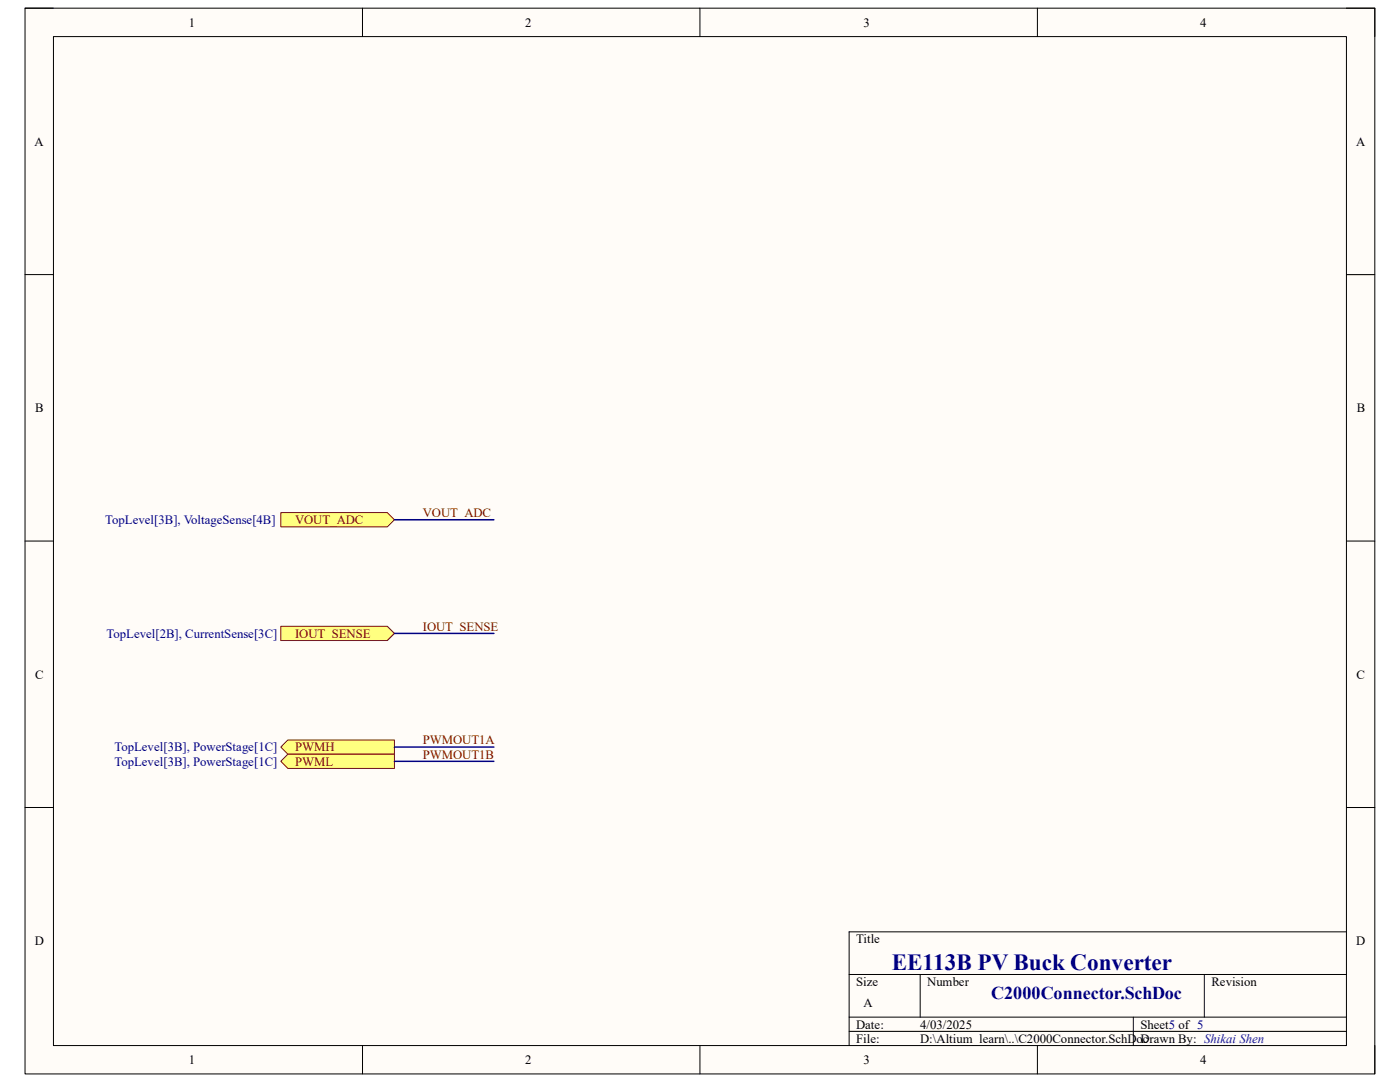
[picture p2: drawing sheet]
<svg xmlns="http://www.w3.org/2000/svg" width="279mm" height="216mm" viewBox="0 0 279 216" stroke-linecap="round" stroke-linejoin="round" font-family="sans-serif">
<path d="M5 1.6h269.4v212.7h-269.4z" fill-rule="evenodd" fill="#fffcf8"/>
<path d="M5 1.6h269.4v212.7h-269.4z" fill="none" stroke="#000" stroke-width=".2"/>
<path d="M10.7 7.3h258v201.3h-258z" fill-rule="evenodd" fill="#fffcf8"/>
<g fill="none" stroke="#000" stroke-width=".2">
<path d="M5 1.6h5.7M10.7 7.3h258v201.3h-258zM72.3 1.6v5.7M139.7 1.6v5.7M207 1.6v5.7M268.7 1.6h5.7v5.7M5 54.8h5.7M268.7 54.8h5.7M5 108h5.7M268.7 108h5.7M5 161.1h5.7M268.7 161.1h5.7"/>
<path d="M169.5 194.4h99.2M183.6 194.4v8.6M240.3 194.4v8.6M268.7 185.9h-99.2v22.7M72.3 208.6v5.7M139.7 208.6v5.7M169.5 203h99.2M169.5 205.8h99.2M207 208.6v5.7M226.2 203v5.6M274.4 208.6v5.7"/>
</g>
<path d="M56 102.3h21.3l1.4 1.4-1.4 1.4h-21.3z" fill-rule="evenodd" fill="#ffff80"/>
<path d="M56 102.3h21.3l1.4 1.4-1.4 1.4h-21.3z" fill="none" stroke="#800000" stroke-width=".2"/>
<path d="M56 125h21.3l1.4 1.4-1.4 1.4h-21.3z" fill-rule="evenodd" fill="#ffff80"/>
<path d="M56 125h21.3l1.4 1.4-1.4 1.4h-21.3z" fill="none" stroke="#800000" stroke-width=".2"/>
<path d="M57.5 147.7h21.2v2.8h-21.2l-1.5-1.4z" fill-rule="evenodd" fill="#ffff80"/>
<path d="M57.5 147.7h21.2v2.8h-21.2l-1.5-1.4z" fill="none" stroke="#800000" stroke-width=".2"/>
<path d="M57.5 150.5h21.2v2.8h-21.2l-1.5-1.4z" fill-rule="evenodd" fill="#ffff80"/>
<path d="M57.5 150.5h21.2v2.8h-21.2l-1.5-1.4z" fill="none" stroke="#800000" stroke-width=".2"/>
<path d="M78.7 103.7h19.9M78.7 126.4h19.9M78.7 149.1h19.9M78.7 151.9h19.9" fill="none" stroke="#000080" stroke-width=".3"/>
<text font-size="4.6" fill="#000080" x="178" y="193.5">EE113B PV Buck Converter</text>
<text font-size="3.6" fill="#000080" x="197.8" y="199.3">C2000Connector.SchDoc</text>
<g font-size="2.5">
<text x="37.7" y="5.3">1</text>
<text x="104.8" y="5.3">2</text>
<text x="172.3" y="5.3">3</text>
<text x="239.5" y="5.3">4</text>
<text x="6.9" y="29.1">A</text>
<text x="270.6" y="29.1">A</text>
<text x="7" y="82.3">B</text>
<text x="270.8" y="82.3">B</text>
<text x="7" y="135.4">C</text>
<text x="270.7" y="135.4">C</text>
<text x="6.9" y="188.6">D</text>
<text x="170.9" y="188.2">Title</text>
<text x="270.7" y="188.6">D</text>
<text x="170.9" y="196.7">Size</text>
<text x="185" y="196.7">Number</text>
<text x="241.8" y="196.7">Revision</text>
<text x="172.3" y="201">A</text>
<text x="170.9" y="205.2">Date:</text>
<text x="170.9" y="208.1">File:</text>
<text x="183.6" y="205.2">4/03/2025</text>
<text x="183.7" y="208.1">D:\Altium_learn\..\C2000Connector.SchDoc</text>
<text x="227.6" y="208.1">Drawn By: Shikai Shen</text>
<text x="227.6" y="205.2">Sheet5 of 5</text>
<text x="37.7" y="212.3">1</text>
<text x="104.8" y="212.3">2</text>
<text x="172.3" y="212.3">3</text>
<text x="239.5" y="212.3">4</text>
</g>
<g font-size="2.5" fill="#000080">
<text x="21" y="104.6">TopLevel[3B], VoltageSense[4B]</text>
<text x="21.3" y="127.3">TopLevel[2B], CurrentSense[3C]</text>
<text x="22.8" y="149.9">TopLevel[3B], PowerStage[1C]</text>
<text x="22.8" y="152.8">TopLevel[3B], PowerStage[1C]</text>
</g>
<g font-size="2.5" fill="#800000">
<text x="58.9" y="104.6">VOUT_ADC</text>
<text x="84.4" y="103.2">VOUT_ADC</text>
<text x="84.4" y="125.9">IOUT_SENSE</text>
<text x="58.9" y="127.3">IOUT_SENSE</text>
<text x="58.9" y="149.9">PWMH</text>
<text x="84.4" y="148.5">PWMOUT1A</text>
<text x="58.9" y="152.8">PWML</text>
<text x="84.4" y="151.4">PWMOUT1B</text>
</g>
</svg>
